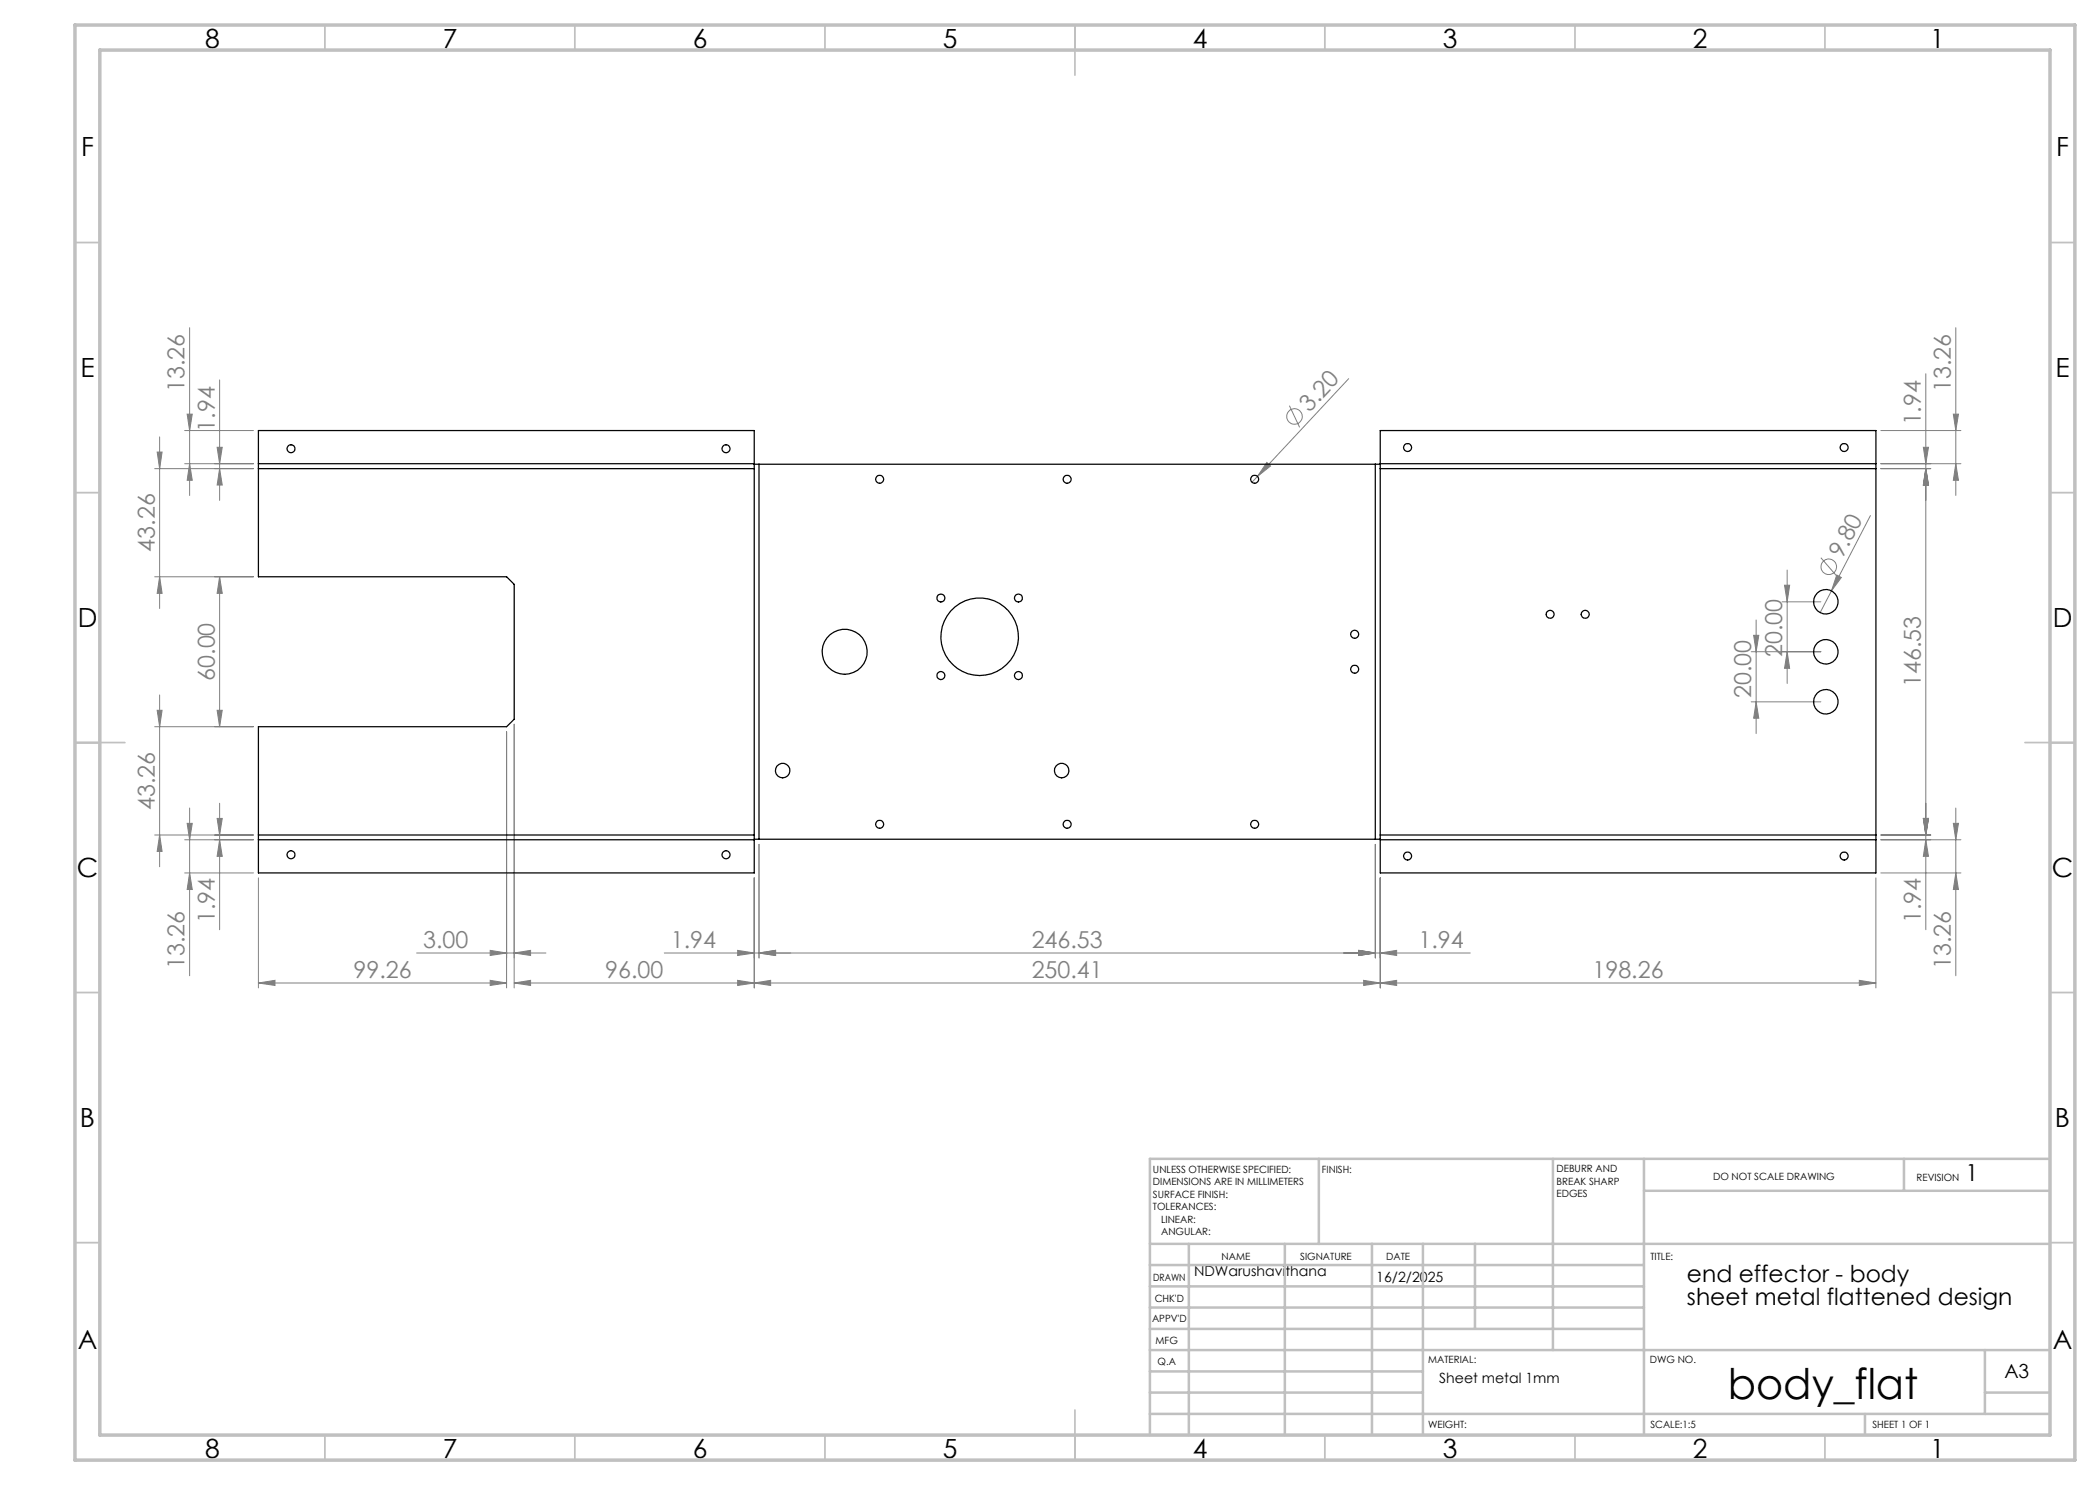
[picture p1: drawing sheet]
<svg xmlns="http://www.w3.org/2000/svg" width="420mm" height="297mm" viewBox="0 0 420 297" stroke-linecap="round" stroke-linejoin="round" font-family="sans-serif">
<g fill="none" stroke="#808080" stroke-width=".2">
<path d="M37.9 65.5v33.6M43.9 76v24.1M269.7 75.7l-18.2 19.6M385.2 74.8v111.1M391.2 65.5v33.6M30.9 93.7h19.8M31.4 90.4h1l-.5 3.3zM31.9 87.4v34.3M36.9 86.1h13.8M36.9 92.7h13.8M37.4 82.8h1.1l-.6 3.3zM37.9 92.7l.6 3.4h-1.1z"/>
<path d="M43.4 89.5h1.1l-.6 3.2zM43.9 93.7l.6 3.3h-1.1zM251.5 95.3l-1.1 1.1M253.4 92.5l.7 .7-2.6 2.1zM257.9 81.1l2 4.4M376.2 86.1h16M376.2 92.7h16M376.2 93.7h10M384.7 89.5h1l-.5 3.2zM385.2 93.7l.5 3.3h-1zM390.7 82.8h1l-.5 3.3zM391.2 92.7l.5 3.4h-1z"/>
<path d="M30.9 115.4h19.8M31.9 115.4l.5 3.3h-1zM43.9 115.4v29.9M43.9 115.4l.6 3.3h-1.1zM356.9 117h1l-.5 3.4zM357.4 114v22.7M364.2 111.5l3.1 3.7M366.3 118.2l-2.3 4.3M367.3 115l1 .5-2 2.7zM374.1 103.1l-7.8 15.1M31.9 139v34.4M350.2 130.3h14"/>
<path d="M350.7 127.1h1.1l-.6 3.2zM351.2 124v22.7M356.4 120.4h7.8M357.4 130.3l.5 3.4h-1zM30.9 145.3h19.8M31.4 142.1h1l-.5 3.2zM43.4 142.1h1.1l-.6 3.2zM101.3 146.4v51.2M102.8 144.8v52.8M350.2 140.4h14M351.2 140.4l.6 3.2h-1.1zM30.9 167h19.8"/>
<path d="M31.9 167l.5 3.3h-1zM36.9 168h13.8M36.9 174.6h13.8M37.4 164.7h1.1l-.6 3.3zM37.9 174.6l.6 3.3h-1.1zM37.9 161.6v33.6M43.4 163.7h1.1l-.6 3.3zM43.9 160.7v25.2M43.9 168l.6 3.3h-1.1zM51.7 175.6v22M150.8 175.6v22M151.8 168.9v22.7"/>
<path d="M275.1 168.9v22.7M276 175.6v22M375.2 175.6v22M376.2 167h10M376.2 168h16M376.2 174.6h16M384.7 163.7h1l-.5 3.3zM385.2 168l.5 3.3h-1zM390.7 164.7h1l-.5 3.3zM391.2 161.6v33.6M391.2 174.6l.5 3.3h-1zM51.7 196.6l3.3-.5v1z"/>
<path d="M51.7 196.6h49.6M83.3 190.6h25.9M98 196.1l3.3 .5-3.3 .5zM98 190.1l3.3 .5-3.3 .5zM102.8 190.6l3.3-.5v1zM102.8 196.6l3.3-.5v1zM147.5 196.1l3.3 .5-3.3 .5zM147.5 190.1l3.3 .5-3.3 .5zM150.8 196.6l3.3-.5v1zM151.8 190.6l3.3-.5v1zM271.8 190.1l3.3 .5-3.3 .5zM272.7 196.1l3.3 .5-3.3 .5z"/>
<path d="M276 190.6l3.3-.5v1zM276 196.6l3.3-.5v1zM294 190.6h-161.1M371.9 196.1l3.3 .5-3.3 .5zM375.2 196.6h-272.4"/>
<circle cx="258.9" cy="83.3" r="1.55"/>
<circle cx="365.8" cy="113.4" r="1.55"/>
</g>
<g fill="none" stroke="#c0c0c0" stroke-width=".35">
<path d="M65 5v5M115 5v5M165 5v5M215 5v10M265 5v5M315 5v5M365 5v5M15 48.5h5M410 48.5h5M15 98.5h5M410 98.5h5M15 148.5h10"/>
<path d="M405 148.5h10M15 198.5h5M410 198.5h5M15 248.5h5M410 248.5h5M65 287v5M115 287v5M165 287v5M215 282v10M265 287v5M315 287v5M365 287v5"/>
</g>
<g fill="none" stroke="#c0c0c0" stroke-width=".5">
<path d="M263.8 231.8v17M310.6 231.8v38.2M328.8 231.8v55.2M328.8 238.2h81.2M380.8 231.8v6.4M410 231.8h-180v55.2M230 248.8h180M230 257.3h98.8M230 253h98.8M237.8 248.8v38.2M257 248.8v38.2M274.4 248.8v38.2"/>
<path d="M284.6 248.8v38.2M295 248.8v17M230 265.8h98.8M230 261.5h98.8M230 278.5h54.6M230 274.3h54.6M230 270h180M397 278.5h13M397 270v12.8M230 282.8h180M373 282.8v4.2"/>
</g>
<path d="M15 5h400v287h-400zM20 10h390v277h-390z" fill="none" stroke="#c0c0c0" stroke-width=".7"/>
<g fill="#808080">
<path d="M253.4 92.5l.7 .7-2.6 2.1z"/>
<path d="M367.3 115l1 .5-2 2.7z"/>
<path d="M51.7 196.6l3.3-.5v1zM98 196.1l3.3 .5-3.3 .5zM98 190.1l3.3 .5-3.3 .5zM102.8 190.6l3.3-.5v1zM151.8 190.6l3.3-.5v1zM271.8 190.1l3.3 .5-3.3 .5zM271.8 190.1l3.3 .5-3.3 .5zM276 190.6l3.3-.5v1zM276 196.6l3.3-.5v1zM371.9 196.1l3.3 .5-3.3 .5zM150.8 196.6l3.3-.5v1zM272.7 196.1l3.3 .5-3.3 .5z"/>
<path d="M102.8 196.6l3.3-.5v1zM147.5 196.1l3.3 .5-3.3 .5zM147.5 190.1l3.3 .5-3.3 .5zM151.8 190.6l3.3-.5v1z"/>
<path d="M390.7 82.8h1l-.5 3.3zM391.2 92.7l.5 3.4h-1zM384.7 89.5h1l-.5 3.2zM385.2 93.7l.5 3.3h-1zM385.2 93.7l.5 3.3h-1zM384.7 163.7h1l-.5 3.3zM384.7 163.7h1l-.5 3.3zM385.2 168l.5 3.3h-1zM390.7 164.7h1l-.5 3.3zM391.2 174.6l.5 3.3h-1zM356.9 117h1l-.5 3.4zM357.4 130.3l.5 3.4h-1zM350.7 127.1h1.1l-.6 3.2zM351.2 140.4l.6 3.2h-1.1zM37.4 82.8h1.1l-.6 3.3zM37.9 92.7l.6 3.4h-1.1zM43.4 89.5h1.1l-.6 3.2zM43.9 93.7l.6 3.3h-1.1zM31.4 90.4h1l-.5 3.3zM31.9 115.4l.5 3.3h-1zM43.9 115.4l.6 3.3h-1.1zM43.4 142.1h1.1l-.6 3.2zM31.4 142.1h1l-.5 3.2zM31.9 167l.5 3.3h-1zM43.4 163.7h1.1l-.6 3.3zM43.9 168l.6 3.3h-1.1zM37.4 164.7h1.1l-.6 3.3zM37.9 174.6l.6 3.3h-1.1z"/>
</g>
<g fill="none" stroke="#000" stroke-width=".25">
<path d="M51.7 93.7h99.1M51.7 92.7h99.1M51.7 86.1h99.1v88.5h-99.1v-29.3h49.6l1.5-1.4v-27l-1.5-1.5h-49.6zM150.8 92.8h125.2M151.8 92.8v75M275.1 92.8v75M276 86.1h99.2v88.5h-99.2zM276 93.7h99.2M276 92.7h99.2M51.7 167h99.1M51.7 168h99.1M150.8 167.8h125.2"/>
<path d="M276 167h99.2M276 168h99.2"/>
<circle cx="58.2" cy="89.8" r=".79"/>
<circle cx="145.2" cy="89.8" r=".79"/>
<circle cx="175.9" cy="95.9" r=".8"/>
<circle cx="213.4" cy="95.9" r=".8"/>
<circle cx="250.9" cy="95.9" r=".8"/>
<circle cx="281.5" cy="89.5" r=".79"/>
<circle cx="368.8" cy="89.5" r=".79"/>
<circle cx="188.2" cy="119.6" r=".8"/>
<circle cx="203.7" cy="119.6" r=".8"/>
<circle cx="168.9" cy="130.4" r="4.5"/>
<circle cx="188.2" cy="135.1" r=".81"/>
<circle cx="195.9" cy="127.4" r="7.7"/>
<circle cx="203.7" cy="135.1" r=".81"/>
<circle cx="270.9" cy="126.9" r=".81"/>
<circle cx="270.9" cy="133.9" r=".8"/>
<circle cx="310" cy="122.9" r=".79"/>
<circle cx="317" cy="122.9" r=".81"/>
<circle cx="365.2" cy="120.3" r="2.44"/>
<circle cx="365.2" cy="130.4" r="2.44"/>
<circle cx="156.5" cy="154.1" r="1.46"/>
<circle cx="212.3" cy="154.1" r="1.45"/>
<circle cx="365.2" cy="140.3" r="2.44"/>
<circle cx="58.2" cy="170.9" r=".81"/>
<circle cx="145.2" cy="170.9" r=".81"/>
<circle cx="175.9" cy="164.9" r=".8"/>
<circle cx="213.4" cy="164.9" r=".8"/>
<circle cx="250.9" cy="164.9" r=".8"/>
<circle cx="281.5" cy="171.2" r=".8"/>
<circle cx="368.8" cy="171.2" r=".8"/>
</g>
<text font-size="8.5" x="345.6" y="279.7">body_flat</text>
<g font-size="5.3">
<text x="41" y="9.5">8</text>
<text x="88.5" y="9.5">7</text>
<text x="138.5" y="9.5">6</text>
<text x="188.5" y="9.5">5</text>
<text x="238.5" y="9.5">4</text>
<text x="288.5" y="9.5">3</text>
<text x="338.5" y="9.5">2</text>
<text x="386" y="9.5">1</text>
<text x="16.2" y="31.3">F</text>
<text x="411.2" y="31.3">F</text>
<text x="16.1" y="75.5">E</text>
<text x="411.1" y="75.5">E</text>
<text x="15.5" y="125.5">D</text>
<text x="410.5" y="125.5">D</text>
<text x="15.4" y="175.5">C</text>
<text x="410.4" y="175.5">C</text>
<text x="16" y="225.5">B</text>
<text x="411" y="225.5">B</text>
<text x="15.5" y="269.8">A</text>
<text x="410.5" y="269.8">A</text>
<text x="41" y="291.5">8</text>
<text x="88.5" y="291.5">7</text>
<text x="138.5" y="291.5">6</text>
<text x="188.5" y="291.5">5</text>
<text x="238.5" y="291.5">4</text>
<text x="288.5" y="291.5">3</text>
<text x="338.5" y="291.5">2</text>
<text x="386" y="291.5">1</text>
</g>
<g font-size="4.7" fill="#808080">
<text x="36.9" y="78.5" transform="rotate(-90 36.9 78.5)">13.26</text>
<text x="261.9" y="82.6" transform="rotate(-47 261.9 82.6)">3.20</text>
<text x="390.2" y="78.5" transform="rotate(-90 390.2 78.5)">13.26</text>
<text x="42.9" y="86.3" transform="rotate(-90 42.9 86.3)">1.94</text>
<text x="384.2" y="85.1" transform="rotate(-90 384.2 85.1)">1.94</text>
<text x="30.9" y="110.3" transform="rotate(-90 30.9 110.3)">43.26</text>
<text x="368.5" y="111.8" transform="rotate(-63 368.5 111.8)">9.80</text>
<text x="356.4" y="131.4" transform="rotate(-90 356.4 131.4)">20.00</text>
<text x="42.9" y="136.2" transform="rotate(-90 42.9 136.2)">60.00</text>
<text x="384.2" y="137.5" transform="rotate(-90 384.2 137.5)">146.53</text>
<text x="350.2" y="139.6" transform="rotate(-90 350.2 139.6)">20.00</text>
<text x="30.9" y="162" transform="rotate(-90 30.9 162)">43.26</text>
<text x="42.9" y="184.6" transform="rotate(-90 42.9 184.6)">1.94</text>
<text x="384.2" y="184.6" transform="rotate(-90 384.2 184.6)">1.94</text>
<text x="84.7" y="189.6">3.00</text>
<text x="134.2" y="189.6">1.94</text>
<text x="206.3" y="189.6">246.53</text>
<text x="283.7" y="189.6">1.94</text>
<text x="36.9" y="193.8" transform="rotate(-90 36.9 193.8)">13.26</text>
<text x="70.7" y="195.6">99.26</text>
<text x="121" y="195.6">96.00</text>
<text x="206.3" y="195.6">250.41</text>
<text x="318.5" y="195.6">198.26</text>
<text x="390.2" y="193.9" transform="rotate(-90 390.2 193.9)">13.26</text>
</g>
<g font-size="4.7">
<text x="393.1" y="236.2">1</text>
<text x="337.4" y="256.4">end effector - body</text>
<text x="337.4" y="261">sheet metal flattened design</text>
</g>
<text font-size="3.9" x="400.9" y="275.5">A3</text>
<g font-size="2.8">
<text x="238.8" y="255.1">NDWarushavithana</text>
<text x="275.3" y="256.4">16/2/2025</text>
<text x="287.8" y="276.5">Sheet metal 1mm</text>
</g>
<g font-size="2">
<text x="230.6" y="234.6">UNLESS OTHERWISE SPECIFIED:</text>
<text x="230.6" y="237.1">DIMENSIONS ARE IN MILLIMETERS</text>
<text x="230.6" y="239.6">SURFACE FINISH:</text>
<text x="264.4" y="234.6">FINISH:</text>
<text x="311.3" y="234.5">DEBURR AND</text>
<text x="311.3" y="237">BREAK SHARP</text>
<text x="311.3" y="239.5">EDGES</text>
<text x="342.6" y="236">DO NOT SCALE DRAWING</text>
<text x="383.3" y="236.2">REVISION</text>
<text x="230.6" y="242.1">TOLERANCES:</text>
<text x="232.2" y="244.6">LINEAR:</text>
<text x="232.2" y="247.1">ANGULAR:</text>
<text x="244.3" y="252">NAME</text>
<text x="260" y="251.9">SIGNATURE</text>
<text x="277.2" y="251.9">DATE</text>
<text x="330.1" y="251.9">TITLE:</text>
<text x="230.6" y="256.1">DRAWN</text>
<text x="230.9" y="260.3">CHK'D</text>
<text x="230.4" y="264.4">APPV'D</text>
<text x="231.1" y="268.8">MFG</text>
<text x="231.5" y="273">Q.A</text>
<text x="285.6" y="272.5">MATERIAL:</text>
<text x="330" y="272.5">DWG NO.</text>
<text x="285.6" y="285.5">WEIGHT:</text>
<text x="330.1" y="285.6">SCALE:1:5</text>
<text x="374.5" y="285.6">SHEET 1 OF 1</text>
</g>
</svg>
